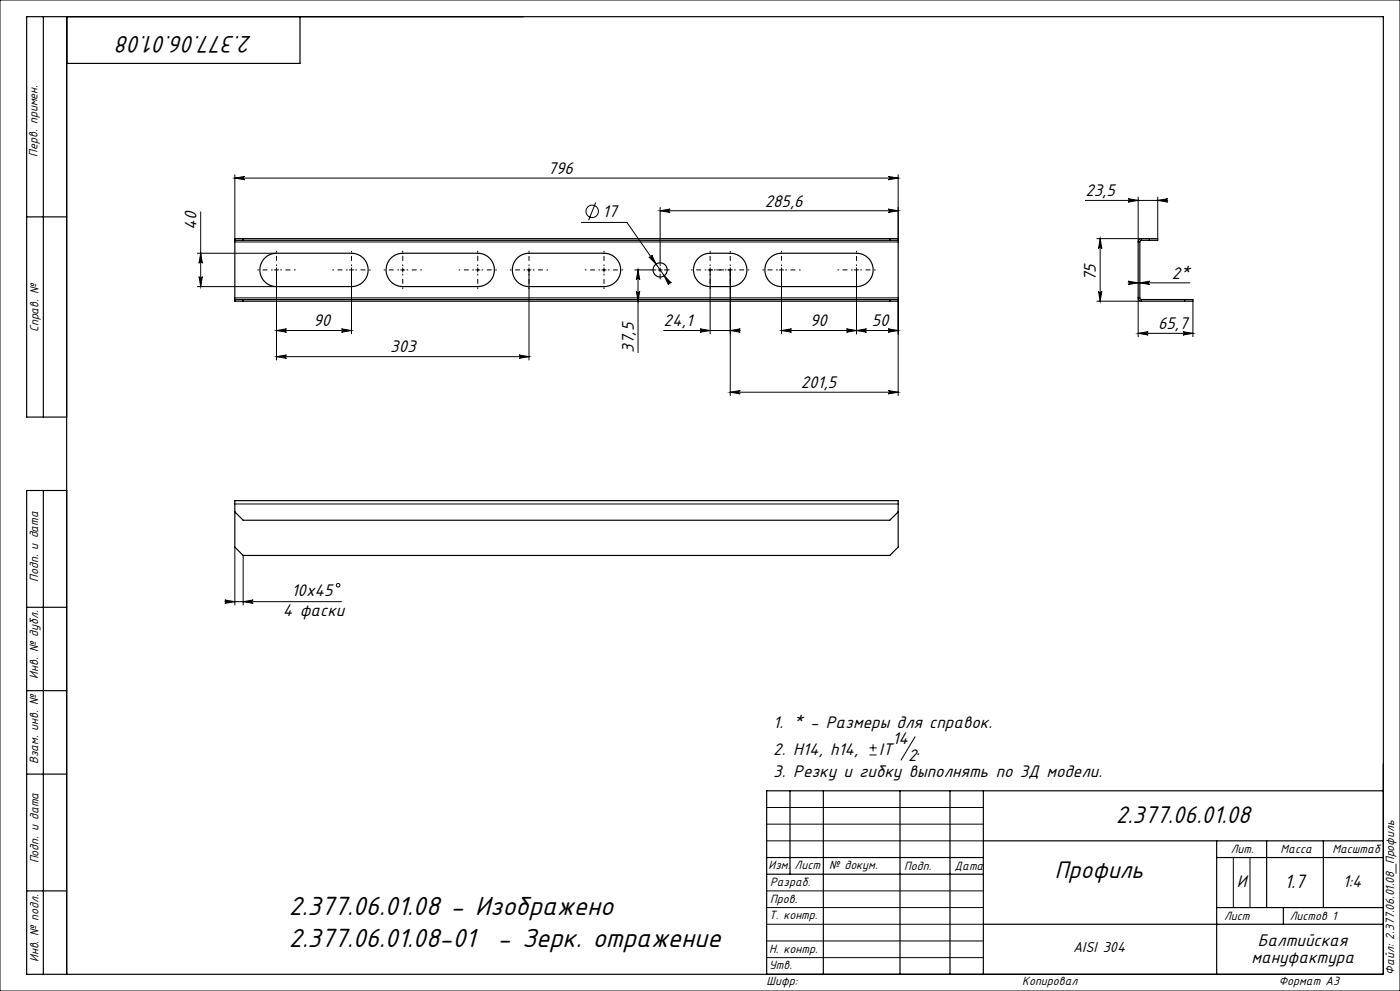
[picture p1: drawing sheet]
<svg xmlns="http://www.w3.org/2000/svg" width="420mm" height="297mm" viewBox="0 0 420 297" stroke-linecap="round" stroke-linejoin="round" font-family="sans-serif">
<g fill="none" stroke="#000" stroke-width=".3">
<path d="M0 0h420v297h-420zM70.5 53.4l3-.5a.5 .5 0 0 0-.5 .5 .5 .5 0 0 0 .5 .5zM70.5 52.4v19.6M70.5 53.4h199M266.5 52.9l3 .5-3 .5a.5 .5 0 0 0 .4-.5 .5 .5 0 0 0-.4-.5zM269.5 52.4v19.6M338.4 59.6l3 .5-3 .5a.5 .5 0 0 0 .5-.5 .5 .5 0 0 0-.5-.5zM341.4 59.1v13.4h.5M347.3 59.1v12.4M59.2 75.9h23.8M60.2 63.5v22.4M60.2 75.9l.5 3a.5 .5 0 0 0-.5-.5 .5 .5 0 0 0-.5 .5z"/>
<path d="M70.5 72.5h199M174.4 66.7h13.7l12.9 18.4M178.7 60.7l-2.1 5.3M194.7 77a.5 .5 0 0 0 .7 .1 .5 .5 0 0 0 .1-.7l1.3 2.8zM198 63.2l3-.5a.5 .5 0 0 0-.4 .5 .5 .5 0 0 0 .4 .5zM198 62.2v15.9M198 63.2h71.5M266.5 62.7l3 .5-3 .5a.5 .5 0 0 0 .4-.5 .5 .5 0 0 0-.4-.5zM325.6 60.1h24.7M329.1 71.5h13.3v.5M330.1 71.5v18.8M330.1 71.5l.5 3a.5 .5 0 0 0-.5-.5 .5 .5 0 0 0-.5 .5z"/>
<path d="M347.3 60.1l3-.5a.5 .5 0 0 0-.5 .5 .5 .5 0 0 0 .5 .5zM59.2 85.9h23.8M59.7 82.9a.5 .5 0 0 0 .5 .5 .5 .5 0 0 0 .5-.5l-.5 3zM70.5 89.3h199M82.3 80.9h1.3M83 99.1l3-.5a.5 .5 0 0 0-.5 .5 .5 .5 0 0 0 .5 .5zM83 99.1h22.5M83 80.3v27.6M102.5 98.6l3 .5-3 .5a.5 .5 0 0 0 .4-.5 .5 .5 0 0 0-.4-.5zM104.8 80.9h1.3M105.5 80.3v19.8M120.2 80.9h1.3"/>
<path d="M120.8 80.3v1.2M142.7 80.9h1.3M143.3 80.3v1.2M158.1 80.9h1.2M158.7 80.3v27.6M180.6 80.9h1.2M181.2 80.3v1.2M190.4 80.9h4.9M190.9 87.3a.5 .5 0 0 0 .5 .4 .5 .5 0 0 0 .5-.4l-.5 3zM191.4 80.9v24.8M191.4 80.9l.5 3a.5 .5 0 0 0-.5-.5 .5 .5 0 0 0-.5 .5zM197.4 80.9h1.3"/>
<path d="M198 80.3v1.2M199.1 99.1h23M199.3 82.6l2.1 2.2a.5 .5 0 0 0-.7-.1 .5 .5 0 0 0-.1 .7zM210 98.6l3 .5-3 .5a.5 .5 0 0 0 .5-.5 .5 .5 0 0 0-.5-.5zM212.4 80.9h1.3M213 80.3v19.8M218.5 80.9h1.2M219.1 99.1l3-.5a.5 .5 0 0 0-.5 .5 .5 .5 0 0 0 .5 .5zM219.1 80.3v38.2M233.8 80.9h1.3M234.5 80.3v19.8M234.5 99.1l3-.5a.5 .5 0 0 0-.5 .5 .5 .5 0 0 0 .5 .5z"/>
<path d="M234.5 99.1h35M254 98.6l3 .5-3 .5a.5 .5 0 0 0 .4-.5 .5 .5 0 0 0-.4-.5zM256.3 80.9h1.3M257 99.1l3-.5a.5 .5 0 0 0-.5 .5 .5 .5 0 0 0 .5 .5zM257 80.3v19.8M266.5 98.6l3 .5-3 .5a.5 .5 0 0 0 .4-.5 .5 .5 0 0 0-.4-.5zM269.5 90.3v28.2M329.6 87.3a.5 .5 0 0 0 .5 .4 .5 .5 0 0 0 .5-.4l-.5 3zM338.4 84.8h18.6M338.4 84.3l3 .5-3 .5a.5 .5 0 0 0 .5-.5 .5 .5 0 0 0-.5-.5zM341.4 99.9l3-.5a.5 .5 0 0 0-.4 .5 .5 .5 0 0 0 .4 .5zM341.4 99.9h16.5"/>
<path d="M341.9 89.3h-.5v11.6M341.9 84.8l3-.5a.5 .5 0 0 0-.4 .5 .5 .5 0 0 0 .4 .5zM342.4 89.8v.5h-13.3M354.9 99.4l3 .5-3 .5a.5 .5 0 0 0 .4-.5 .5 .5 0 0 0-.4-.5zM357.9 90.3v10.6M83 106.9l3-.5a.5 .5 0 0 0-.5 .5 .5 .5 0 0 0 .5 .5zM83 106.9h75.7M155.7 106.4l3 .5-3 .5a.5 .5 0 0 0 .5-.5 .5 .5 0 0 0-.5-.5zM219.1 117.5l3-.5a.5 .5 0 0 0-.5 .5 .5 .5 0 0 0 .5 .5zM219.1 117.5h50.4M266.5 117l3 .5-3 .5a.5 .5 0 0 0 .4-.5 .5 .5 0 0 0-.4-.5zM70.5 151h199"/>
<path d="M67.5 179.8l3 .5-3 .5a.5 .5 0 0 0 .4-.5 .5 .5 0 0 0-.4-.5zM70.5 164v17.3M73 166.5v14.8M67.5 180.3h34.9M73 180.3l3-.5a.5 .5 0 0 0-.5 .5 .5 .5 0 0 0 .5 .5zM260.9 226.3h2.1M260.9 224.1h2.1M261.9 223.1v2.1M274.5 220.8l-4.2 7M230 242h65M230 247h65M230 252h65"/>
<path d="M370 257v15M375 257v15M230 277h65M230 272h65M230 267h65M230 287h65M230 282h65"/>
<circle cx="177.7" cy="63.3" r="1.86"/>
<circle cx="101.4" cy="175.4" r=".53"/>
</g>
<path d="M198 79.6v-1.5M196.8 80.9h-1.5M198 82.1v1.5M199.3 80.9h1.5" fill="none" stroke="#000" stroke-width=".3" stroke-dasharray="15.2 1.3 1.3 1.3"/>
<g fill="none" stroke="#000" stroke-width=".3" stroke-dasharray="15.2 1.3 1.3 1.3" stroke-dashoffset="15">
<path d="M83 79.6v-4.3M105.5 79.6v-4.3M120.8 79.6v-4.3M143.3 79.6v-4.3M158.7 79.6v-4.3M181.2 79.6v-4.3M213 79.6v-4.3M219.1 79.6v-4.3M234.5 79.6v-4.3M257 79.6v-4.3M81.7 80.9h-4.4M83 82.1v4.4"/>
<path d="M84.2 80.9h4.4M104.2 80.9h-4.4M105.5 82.1v4.4M106.7 80.9h4.4M119.6 80.9h-4.4M120.8 82.1v4.4M122.1 80.9h4.4M142.1 80.9h-4.4M143.3 82.1v4.4M144.6 80.9h4.4M157.5 80.9h-4.4M158.7 82.1v4.4"/>
<path d="M160 80.9h4.3M180 80.9h-4.4M181.2 82.1v4.4M182.5 80.9h4.3M211.8 80.9h-4.4M213 82.1v4.4M214.3 80.9h4.4M217.8 80.9h-4.3M219.1 82.1v4.4M220.3 80.9h4.4M233.2 80.9h-4.4M234.5 82.1v4.4"/>
<path d="M235.7 80.9h4.4M255.7 80.9h-4.4M257 82.1v4.4M258.2 80.9h4.4"/>
</g>
<g fill="none" stroke="#000" stroke-width=".35">
<path d="M13 5v120M20 5v287M90 5v14h-70M8 65h12M70.5 72v17.8M70.5 72v-.5h199v.5M70.5 72h199M73 71.5v.5M79.3 77.5l1.7-1.2 2-.4h22.5a5 5 0 0 1 5 5 5 5 0 0 1-5 5h-22.5a5 5 0 0 1-4.6-3 5 5 0 0 1 .9-5.4zM117.2 77.5l1.6-1.2 2-.4h22.5a5 5 0 0 1 5 5 5 5 0 0 1-5 5h-22.5a5 5 0 0 1-4.6-3 5 5 0 0 1 1-5.4zM155 77.5l1.7-1.2 2-.4h22.5a5 5 0 0 1 5 5 5 5 0 0 1-5 5h-22.5a5 5 0 0 1-4.6-3 5 5 0 0 1 .9-5.4zM209.4 77.5l1-.9 2-.7h6.7a5 5 0 0 1 5 5 5 5 0 0 1-5 5h-6.1a5 5 0 0 1-4.5-3 5 5 0 0 1 .9-5.4z"/>
<path d="M230.8 77.5l1.7-1.2 2-.4h22.5a5 5 0 0 1 5 5 5 5 0 0 1-5 5h-22.5a5 5 0 0 1-4.6-3 5 5 0 0 1 .9-5.4zM267 71.5v.5M269.5 72v17.8M341.7 71.8l.7-.3h4.9v.5h-4.9l-.4 .4 .1 17.2 15.8 .2v.5h-15.5a1 1 0 0 1-1-1v-16.8zM344.8 71.5v.5M70.5 89.8v.5h199v-.5M70.5 89.8h199M73 89.8v.5M267 89.8v.5M355.4 89.8v.5M20 125h-12v-120h407v287h-407v-145h12M13 147v145"/>
<path d="M70.5 150h199v14l-2.5 2.5h-194l-2.5-2.5zM70.5 153.4l2.5 2.5h194l2.5-2.5M8 182h12M8 207h12M8 232h12M237 237v25M247 237v55M270 237v55M285 237v55M295 237v55M415 237h-185v55M230 257h65"/>
<path d="M295 252h120M365 252v40M365 257h50M380 252v20M397 252v20M8 267h12M230 262h65M295 277h120M365 272h50M385 272v5"/>
<circle cx="198" cy="80.9" r="2.13"/>
</g>
<g fill="#000">
<path d="M70.5 53.4l3-.5a.5 .5 0 0 0-.5 .5 .5 .5 0 0 0 .5 .5zM266.5 52.9l3 .5-3 .5a.5 .5 0 0 0 .4-.5 .5 .5 0 0 0-.4-.5z"/>
<path d="M347.3 60.1l3-.5a.5 .5 0 0 0-.5 .5 .5 .5 0 0 0 .5 .5zM338.4 59.6l3 .5-3 .5a.5 .5 0 0 0 .5-.5 .5 .5 0 0 0-.5-.5z"/>
<path d="M60.2 75.9l.5 3a.5 .5 0 0 0-.5-.5 .5 .5 0 0 0-.5 .5zM59.7 82.9a.5 .5 0 0 0 .5 .5 .5 .5 0 0 0 .5-.5l-.5 3z"/>
<path d="M198 63.2l3-.5a.5 .5 0 0 0-.4 .5 .5 .5 0 0 0 .4 .5zM266.5 62.7l3 .5-3 .5a.5 .5 0 0 0 .4-.5 .5 .5 0 0 0-.4-.5zM219.1 117.5l3-.5a.5 .5 0 0 0-.5 .5 .5 .5 0 0 0 .5 .5zM266.5 117l3 .5-3 .5a.5 .5 0 0 0 .4-.5 .5 .5 0 0 0-.4-.5zM257 99.1l3-.5a.5 .5 0 0 0-.5 .5 .5 .5 0 0 0 .5 .5zM266.5 98.6l3 .5-3 .5a.5 .5 0 0 0 .4-.5 .5 .5 0 0 0-.4-.5z"/>
<path d="M330.1 71.5l.5 3a.5 .5 0 0 0-.5-.5 .5 .5 0 0 0-.5 .5zM329.6 87.3a.5 .5 0 0 0 .5 .4 .5 .5 0 0 0 .5-.4l-.5 3z"/>
<path d="M83 99.1l3-.5a.5 .5 0 0 0-.5 .5 .5 .5 0 0 0 .5 .5zM102.5 98.6l3 .5-3 .5a.5 .5 0 0 0 .4-.5 .5 .5 0 0 0-.4-.5z"/>
<path d="M191.4 80.9l.5 3a.5 .5 0 0 0-.5-.5 .5 .5 0 0 0-.5 .5zM190.9 87.3a.5 .5 0 0 0 .5 .4 .5 .5 0 0 0 .5-.4l-.5 3z"/>
<path d="M199.3 82.6l1.3 2.8a.5 .5 0 0 1 .1-.7 .5 .5 0 0 1 .7 .1zM194.7 77l2.1 2.2-1.3-2.8a.5 .5 0 0 1-.1 .7 .5 .5 0 0 1-.7-.1z"/>
<path d="M210 98.6l3 .5-3 .5a.5 .5 0 0 0 .5-.5 .5 .5 0 0 0-.5-.5zM219.1 99.1l3-.5a.5 .5 0 0 0-.5 .5 .5 .5 0 0 0 .5 .5z"/>
<path d="M234.5 99.1l3-.5a.5 .5 0 0 0-.5 .5 .5 .5 0 0 0 .5 .5zM254 98.6l3 .5-3 .5a.5 .5 0 0 0 .4-.5 .5 .5 0 0 0-.4-.5z"/>
<path d="M338.4 84.3l3 .5-3 .5a.5 .5 0 0 0 .5-.5 .5 .5 0 0 0-.5-.5zM341.9 84.8l3-.5a.5 .5 0 0 0-.4 .5 .5 .5 0 0 0 .4 .5z"/>
<path d="M341.4 99.9l3-.5a.5 .5 0 0 0-.4 .5 .5 .5 0 0 0 .4 .5zM354.9 99.4l3 .5-3 .5a.5 .5 0 0 0 .4-.5 .5 .5 0 0 0-.4-.5z"/>
<path d="M83 106.9l3-.5a.5 .5 0 0 0-.5 .5 .5 .5 0 0 0 .5 .5zM155.7 106.4l3 .5-3 .5a.5 .5 0 0 0 .5-.5 .5 .5 0 0 0-.5-.5z"/>
<path d="M67.5 179.8l3 .5-3 .5a.5 .5 0 0 0 .4-.5 .5 .5 0 0 0-.4-.5zM73 180.3l3-.5a.5 .5 0 0 0-.5 .5 .5 .5 0 0 0 .5 .5z"/>
</g>
<g font-size="8.8">
<text x="86.6" y="274.3">2.377.06.01.08 - Изображено</text>
<text x="86.6" y="283.7">2.377.06.01.08-01</text>
<text x="149.3" y="283.7">- Зерк. отражение</text>
</g>
<g font-size="8">
<text x="75.6" y="10.7" transform="rotate(-180 75.6 10.7)">2.377.06.01.08</text>
<text x="334.8" y="246.6">2.377.06.01.08</text>
<text x="316.5" y="263.1">Профиль</text>
</g>
<text font-size="6.4" x="385.3" y="266">1.7</text>
<g font-size="5.6">
<text x="164.3" y="52.1">796</text>
<text x="325.6" y="58.8">23,5</text>
<text x="180.7" y="65.1">17</text>
<text x="229.4" y="61.9">285,6</text>
<text x="59" y="68.9" transform="rotate(-90 59 68.9)">40</text>
<text x="351.5" y="83.5">2*</text>
<text x="328.8" y="84.3" transform="rotate(-90 328.8 84.3)">75</text>
<text x="94" y="97.8">90</text>
<text x="199.1" y="97.8">24,1</text>
<text x="243" y="97.8">90</text>
<text x="261.5" y="97.8">50</text>
<text x="347.4" y="98.7">65,7</text>
<text x="117.1" y="105.6">303</text>
<text x="190.2" y="105.7" transform="rotate(-90 190.2 105.7)">37,5</text>
<text x="240.2" y="116.3">201,5</text>
<text x="87.5" y="178.7">10x45</text>
<text x="84.8" y="184.7">4 фаски</text>
<text x="232" y="218.1">1. * - Размеры для справок.</text>
<text x="232" y="226.2">2. Н14, h14,</text>
<text x="263.7" y="226.2">IT</text>
<text x="267.7" y="223">14</text>
<text x="272.4" y="227.9">2</text>
<text x="275" y="226.2">.</text>
<text x="232" y="232.8">3. Резку и гибку выполнять по 3Д модели.</text>
<text x="371.1" y="265.7">И</text>
<text x="402.9" y="265.8">1:4</text>
<text x="377.4" y="283.6">Балтийская</text>
<text x="375.4" y="288.5">мануфактура</text>
</g>
<text font-size="4.8" x="321.9" y="285.4">AISI 304</text>
<g font-size="4">
<text x="11.3" y="46.9" transform="rotate(-90 11.3 46.9)">Перв. примен.</text>
<text x="11.5" y="99.6" transform="rotate(-90 11.5 99.6)">Справ. №</text>
<text x="11.4" y="174.4" transform="rotate(-90 11.4 174.4)">Подп. и дата</text>
<text x="11.5" y="203.4" transform="rotate(-90 11.5 203.4)">Инв. № дубл.</text>
<text x="11.5" y="229" transform="rotate(-90 11.5 229)">Взам. инв. №</text>
<text x="369.2" y="255.6">Лит.</text>
<text x="384.2" y="255.6">Масса</text>
<text x="399.7" y="255.6">Масштаб</text>
<text x="11.5" y="258.8" transform="rotate(-90 11.5 258.8)">Подп. и дата</text>
<text x="230.6" y="260.5">Изм.</text>
<text x="238.4" y="260.5">Лист</text>
<text x="248.7" y="260.5">№ докум.</text>
<text x="271.3" y="260.6">Подп.</text>
<text x="286.4" y="260.6">Дата</text>
<text x="231" y="265.6">Разраб.</text>
<text x="230.7" y="275.4">Т. контр.</text>
<text x="231" y="270.8">Пров.</text>
<text x="367.2" y="275.6">Лист</text>
<text x="386.9" y="275.6">Листов 1</text>
<text x="230.7" y="285.6">Н. контр.</text>
<text x="11.5" y="288.4" transform="rotate(-90 11.5 288.4)">Инв. № подл.</text>
<text x="230.7" y="290.4">Утв.</text>
<text x="418.3" y="292.1" transform="rotate(-90 418.3 292.1)">Файл: 2.377.06.01.08_Профиль</text>
<text x="230" y="295.3">Шифр:</text>
<text x="306.7" y="295.3">Копировал</text>
<text x="383.6" y="295.1">Формат A3</text>
</g>
</svg>
